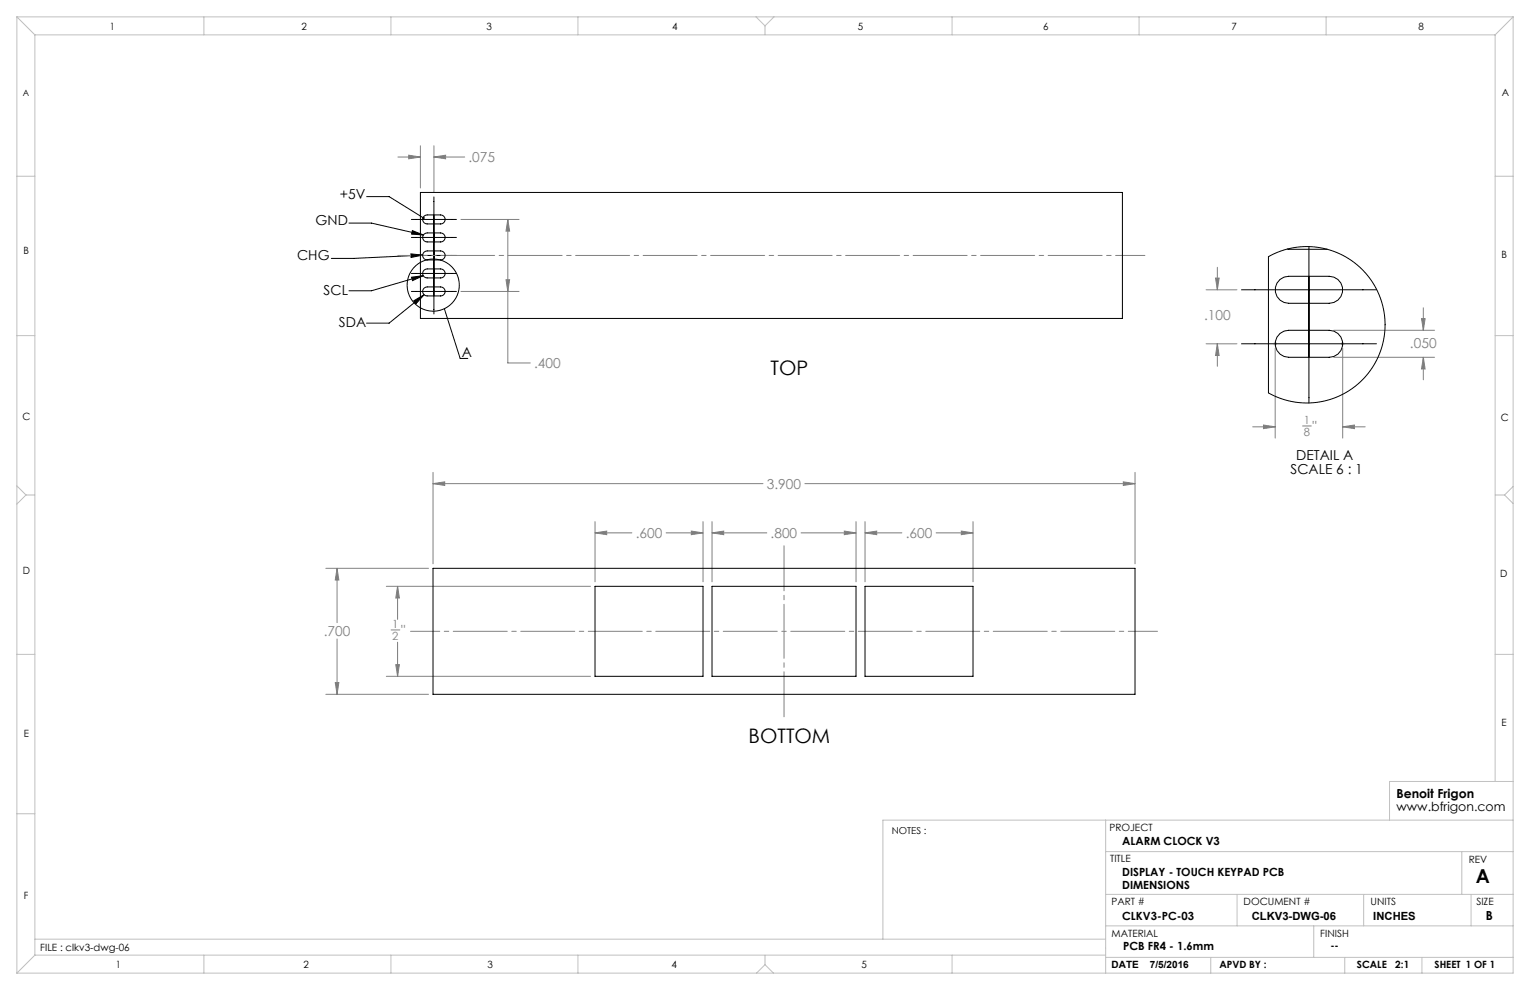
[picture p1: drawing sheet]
<svg xmlns="http://www.w3.org/2000/svg" width="432mm" height="279mm" viewBox="0 0 432 279" stroke-linecap="round" stroke-linejoin="round" font-family="sans-serif">
<g fill="none" stroke="#000" stroke-width=".28">
<path d="M103.5 55.5h6.3l9.7 6M122.5 55.6v33M98.5 63h6.3l14.7 3.3M116 71.7l3.3 .3-3.3 .7zM116.1 61.9h12.7M116.1 67h12.7M116.1 72.1h12.7M116.1 77.2h12.7M116.1 78.2l3.3-.4-3 1.4zM116.4 65.1l3.1 1.2-3.3-.2zM119.3 72l-19.4 .9h-6.4M119.4 77.8l-14.6 4.3h-6.3"/>
<path d="M369.4 69.6v44.1M116.1 82.3h12.7M116.8 84.9l2.9-1.7-2.3 2.5zM119.7 83.2l-9.9 8h-6.3M125.4 87.1l4.5 14.1h2.1M350.4 81.8h38.1M350.4 97h38.1"/>
<circle cx="122.3" cy="80.5" r="7.4"/>
</g>
<g fill="none" stroke="#808080" stroke-width=".28">
<path d="M112.3 44.3h6.3M115.3 43.8l3.3 .5-3.3 .5zM118.6 41.1v11.9M122.5 44.3l3.3-.5v1zM122.5 41.1v13.2M122.5 44.3h8.7M130.1 61.9h16.4M142.8 79h1l-.5 3.3zM143.3 61.9l.5 3.3h-1zM143.3 61.9v40.5h6.4M343.1 78.5h1l-.5 3.3zM343.6 75.4v6.4"/>
<path d="M130.1 82.3h16.4M340.4 81.8h8.7M340.4 97h8.7M343.6 97l.5 3.3h-1zM343.6 97v6.4M359.9 98.3v25.3M376.4 93.2h28.5M378.9 98.3v25.3M401.2 89.9h1l-.5 3.3zM401.7 86.9v6.3M356.6 120l3.3 .5-3.3 .5zM376.4 100.8h28.5"/>
<path d="M401.7 100.8l.5 3.3h-1zM401.7 100.8v6.4M122.2 136.5l3.3-.5v1zM122.2 133.3v25.8M122.2 136.5h93.1M227.2 136.5h93.1M317 136l3.3 .5-3.3 .5zM320.3 133.3v25.8M353.5 120.5h6.4M367.6 120.2h2.5M378.9 120.5l3.3-.5v1zM378.9 120.5h6.4"/>
<path d="M167.9 150.4l3.3-.5v1zM167.9 150.4h10.4M167.9 147.2v17M188 150.4h10.4M195.1 149.9l3.3 .5-3.3 .5zM198.4 147.2v17M200.9 150.4l3.3-.5v1zM200.9 147.2v17M200.9 150.4h15.5M226.1 150.4h15.5M238.3 149.9l3.3 .5-3.3 .5zM241.6 147.2v17"/>
<path d="M244.1 150.4l3.3-.5v1zM244.1 150.4h10.4M244.1 147.2v17M264.2 150.4h10.4M271.3 149.9l3.3 .5-3.3 .5zM274.6 147.2v17M92 160.4h28.9M95.1 160.4l.5 3.3h-1zM95.1 160.4v15.3M109 165.5h57.7M110.4 177.8h2.4M112.2 165.5l.5 3.3h-1z"/>
<path d="M112.2 165.5v9.3M92 196h28.9M94.6 192.7h1l-.5 3.3zM95.1 180.3v15.7M109 190.9h57.7M111.7 187.6h1l-.5 3.3zM112.2 181.2v9.7"/>
</g>
<g fill="none" stroke="#c0c0c0" stroke-width=".28">
<path d="M4.8 4.8l5 5M4.8 4.8h422.2M4.8 4.8v269.8M9.8 9.8h412.2M9.8 9.8v259.8M57.5 4.8v5M110.3 4.8v5M163.1 4.8v5M213.4 4.8l2.5 2.5M215.9 7.3v2.5M218.4 4.8l-2.5 2.5M268.7 4.8v5"/>
<path d="M321.5 4.8v5M374.3 4.8v5M422 9.8v210.7M427 4.8l-5 5M427 4.8v269.8h-422.2M4.8 49.7h5M422 49.7h5M4.8 94.7h5M359.4 97h1M359.5 96.7l.7 .7M359.9 96.5v1M360.2 96.7l-.7 .7"/>
<path d="M378.4 97h1M378.6 96.7l.7 .7M378.9 96.5v1M379.3 96.7l-.7 .7M422 94.7h5M4.8 137.1l2.5 2.6M7.3 139.7l-2.5 2.6M7.3 139.7h2.5M422 139.7h2.6M424.6 139.7l2.4 2.4M427 137.3l-2.4 2.4M4.8 184.7h5"/>
<path d="M422 184.7h5M4.8 229.7h5M312 231.5v43.1M427 231.5h-177.8v33.6M427 220.5h-34.8v11M312 240.3h115M312 252.4h115M349.1 252.4v8.9M384.9 252.4v8.9M412.6 240.3v12.1M415.2 252.4v8.9M9.8 265.1h302.2"/>
<path d="M9.8 269.6l-5 5M9.8 269.6h302.2M57.5 269.6v5M110.3 269.6v5M163.1 269.6v5M215.9 272.2l-2.4 2.4M215.9 272.2l2.4 2.4M215.9 269.6v2.6M268.7 269.6v5M312 270.2h115M312 261.3h115M341.7 270.2v4.4"/>
<path d="M370.8 261.3v8.9M379.5 270.2v4.4M401.3 270.2v4.4"/>
</g>
<path d="M323.1 72.1h-210.8M326.7 178.2h-210.8" fill="none" stroke="#808080" stroke-width=".28" stroke-dasharray="15.2 1.3 1.3 1.3" stroke-dashoffset="7"/>
<path d="M221.3 154v48.3" fill="none" stroke="#808080" stroke-width=".28" stroke-dasharray="15.2 1.3 1.3 1.3" stroke-dashoffset="2.5"/>
<path d="M119.3 61.3v.5h.5l-.3-.3 .3 .2-.1-.4zM116.4 65.1l3.1 1.2-3.3-.2zM116.1 78.2l3.3-.4-3 1.4zM116.8 84.9l2.9-1.7-2.3 2.5zM116 71.7l3.3 .3-3.3 .7z" fill="#000"/>
<g fill="#808080">
<path d="M356.6 120l3.3 .5-3.3 .5zM378.9 120.5l3.3-.5v1z"/>
<path d="M122.5 44.3l3.3-.5v1zM115.3 43.8l3.3 .5-3.3 .5zM143.3 61.9l.5 3.3h-1zM142.8 79h1l-.5 3.3zM122.2 136.5l3.3-.5v1zM317 136l3.3 .5-3.3 .5zM95.1 160.4l.5 3.3h-1zM94.6 192.7h1l-.5 3.3zM112.2 165.5l.5 3.3h-1zM111.7 187.6h1l-.5 3.3zM200.9 150.4l3.3-.5v1zM238.3 149.9l3.3 .5-3.3 .5zM167.9 150.4l3.3-.5v1zM195.1 149.9l3.3 .5-3.3 .5zM244.1 150.4l3.3-.5v1zM271.3 149.9l3.3 .5-3.3 .5zM401.2 89.9h1l-.5 3.3zM401.7 100.8l.5 3.3h-1zM343.1 78.5h1l-.5 3.3zM343.6 97l.5 3.3h-1z"/>
</g>
<g fill="none" stroke="#000" stroke-width=".28">
<path d="M118.6 54.3h198.2v35.6h-198.2zM119.7 76.2l.9-.3h3.8a1.27 1.27 0 0 1 1.2 1.3 1.27 1.27 0 0 1-1.2 1.2h-3.8a1.27 1.27 0 0 1-1.2-.8 1.27 1.27 0 0 1 .3-1.4zM119.7 71.1l.9-.3h3.8a1.27 1.27 0 0 1 1.2 1.3 1.27 1.27 0 0 1-1.2 1.3h-3.8a1.27 1.27 0 0 1-1.2-.9 1.27 1.27 0 0 1 .3-1.4zM119.7 66l.9-.3h3.8a1.27 1.27 0 0 1 1.2 1.3 1.27 1.27 0 0 1-1.2 1.3h-3.8a1.27 1.27 0 0 1-1.2-.9 1.27 1.27 0 0 1 .3-1.4zM119.7 61l.9-.3h3.8a1.27 1.27 0 0 1 1.2 1.2 1.27 1.27 0 0 1-1.2 1.3h-3.8a1.27 1.27 0 0 1-1.2-.8 1.27 1.27 0 0 1 .3-1.4zM358 72.4l4-1.7 4.1-.9 4.4-.1 4.4 .7 4 1.6 3.7 2.4 3.1 3.1 2.4 3.4 1.7 4 1 4.2v4.4l-.8 4.3-1.6 4-2.2 3.5-3 3.1-3.6 2.5-2.5 1.2-2.6 .9-2.7 .5-3 .2-2.8-.1-2.7-.6-2.6-.8-2.7-1.3zM361.3 78.9l1.1-.7 1.3-.2h11.4a3.8 3.8 0 0 1 3.8 3.8 3.8 3.8 0 0 1-3.8 3.8h-11.4a3.8 3.8 0 0 1-3.6-2.5 3.8 3.8 0 0 1 1.2-4.2zM363.3 70.3l11.3 .1M119.7 81.3l.9-.3h3.8a1.27 1.27 0 0 1 1.2 1.3 1.27 1.27 0 0 1-1.2 1.2h-3.8a1.27 1.27 0 0 1-1.2-.8 1.27 1.27 0 0 1 .3-1.4zM361.3 94.1l1.1-.7 1.3-.2h11.4a3.8 3.8 0 0 1 3.8 3.8 3.8 3.8 0 0 1-3.8 3.8h-11.4a3.8 3.8 0 0 1-3.6-2.5 3.8 3.8 0 0 1 1.2-4.2zM122.2 160.4h198.1v35.6h-198.1zM167.9 165.5h30.5v25.4h-30.5z"/>
<path d="M200.9 165.5h40.7v25.4h-40.7zM244.1 165.5h30.5v25.4h-30.5z"/>
</g>
<g font-size="5.6">
<text x="217.5" y="105.7">TOP</text>
<text x="211.3" y="209.8">BOTTOM</text>
</g>
<text font-size="5.4" x="416.5" y="249.1">A</text>
<g font-size="3.9" fill="#808080">
<text x="132.2" y="45.8">.075</text>
<text x="339.8" y="90.4">.100</text>
<text x="397.9" y="98.3">.050</text>
<text x="150.7" y="103.9">.400</text>
<text x="370.4" y="121.8">&quot;</text>
<text x="216.4" y="138">3.900</text>
<text x="179.4" y="151.9">.600</text>
<text x="217.5" y="151.9">.800</text>
<text x="255.6" y="151.9">.600</text>
<text x="91.4" y="179.5">.700</text>
<text x="113.2" y="179.3">&quot;</text>
</g>
<g font-size="3.9">
<text x="95.9" y="56.3">+5V</text>
<text x="89.1" y="63.5">GND</text>
<text x="83.9" y="73.5">CHG</text>
<text x="91.3" y="83.2">SCL</text>
<text x="95.7" y="92.3">SDA</text>
<text x="130.4" y="100.9">A</text>
<text x="365.8" y="129.9">DETAIL A</text>
<text x="364.2" y="133.8">SCALE 6 : 1</text>
</g>
<g font-size="3.5">
<text x="394.1" y="225.3">Benoit Frigon</text>
<text x="394.1" y="228.8">www.bfrigon.com</text>
<text x="419.3" y="259.7">B</text>
</g>
<g font-size="3.2" fill="#808080">
<text x="368" y="119.7">1</text>
<text x="368" y="123">8</text>
<text x="110.7" y="177.3">1</text>
<text x="110.7" y="180.5">2</text>
</g>
<g font-size="3.2">
<text x="316.7" y="238.4">ALARM CLOCK V3</text>
<text x="316.7" y="247.3">DISPLAY - TOUCH KEYPAD PCB</text>
<text x="316.7" y="250.8">DIMENSIONS</text>
<text x="316.7" y="259.7">CLKV3-PC-03</text>
<text x="353.3" y="259.7">CLKV3-DWG-06</text>
<text x="387.6" y="259.7">INCHES</text>
<text x="317" y="268.2">PCB FR4 - 1.6mm</text>
</g>
<g font-size="2.8">
<text x="31" y="8.5">1</text>
<text x="85.1" y="8.5">2</text>
<text x="137.3" y="8.5">3</text>
<text x="189.7" y="8.5">4</text>
<text x="242.1" y="8.5">5</text>
<text x="294.4" y="8.5">6</text>
<text x="347.6" y="8.5">7</text>
<text x="400.3" y="8.5">8</text>
<text x="423.8" y="27.2">A</text>
<text x="6.7" y="71.8">B</text>
<text x="423.8" y="72.8">B</text>
<text x="6.4" y="118.6">C</text>
<text x="423.5" y="118.9">C</text>
<text x="6.5" y="162.1">D</text>
<text x="423.4" y="163">D</text>
<text x="6.7" y="207.9">E</text>
<text x="423.7" y="204.9">E</text>
<text x="313.1" y="234.6">PROJECT</text>
<text x="313.3" y="243.2">TITLE</text>
<text x="414.5" y="243.6">REV</text>
<text x="6.7" y="253.8">F</text>
<text x="313.7" y="255.3">PART #</text>
<text x="351" y="255.3">DOCUMENT #</text>
<text x="386.8" y="255.3">UNITS</text>
<text x="416.7" y="255.3">SIZE</text>
<text x="11.4" y="268.4">FILE : clkv3-dwg-06</text>
<text x="313.7" y="264.6">MATERIAL</text>
<text x="372.6" y="264.5">FINISH</text>
<text x="375.5" y="267.9">--</text>
<text x="32.7" y="273.3">1</text>
<text x="85.7" y="273.3">2</text>
<text x="137.6" y="273.3">3</text>
<text x="189.6" y="273.3">4</text>
<text x="243.2" y="273.2">5</text>
<text x="313.7" y="273.3">DATE</text>
<text x="324.5" y="273.3">7/5/2016</text>
<text x="344.1" y="273.1">APVD BY :</text>
<text x="383" y="273.1">SCALE</text>
<text x="393.8" y="273.1">2:1</text>
<text x="404.9" y="273.1">SHEET 1 OF 1</text>
</g>
<text font-size="2.7" x="251.7" y="235.2">NOTES :</text>
<text font-size="2.5" x="6.4" y="27">A</text>
</svg>
